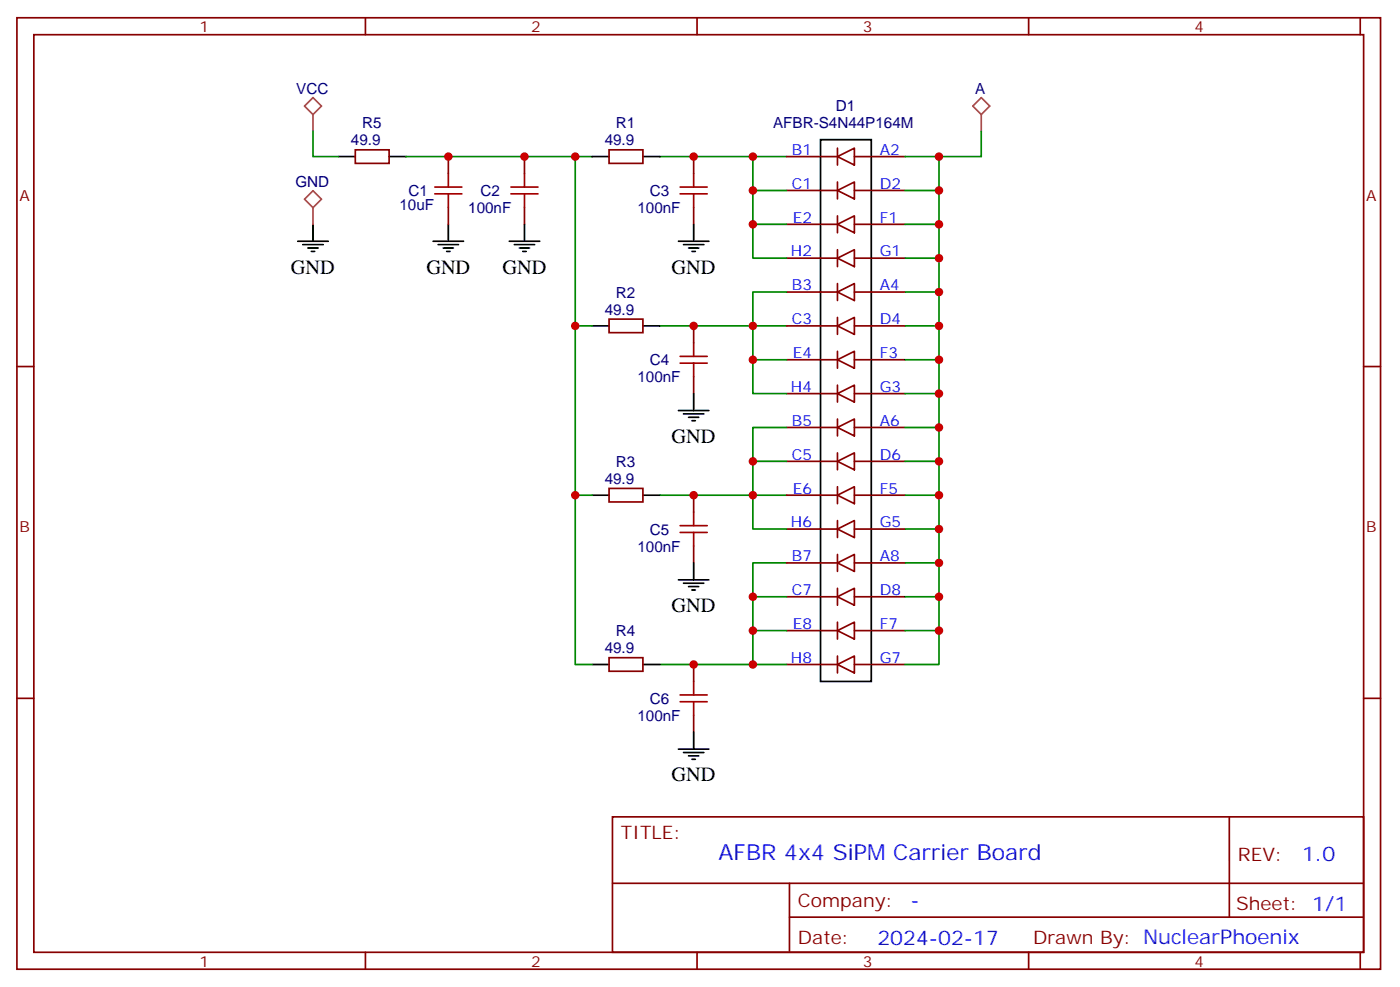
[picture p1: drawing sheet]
<svg xmlns="http://www.w3.org/2000/svg" width="292mm" height="206mm" viewBox="0 0 292 206" stroke-linecap="round" stroke-linejoin="round" font-family="sans-serif">
<g fill="none" stroke="#870000" stroke-width=".35">
<path d="M3.5 3.7h284.4v198.3h-284.4zM7.1 7.2h277.2v191.2h-277.2zM76.2 3.7v3.5M145.3 3.7v3.5M214.5 3.7v3.5M283.6 3.7v3.5M74.1 31.2h7v2.8h-7zM93.5 32.6v3.6M109.4 32.6v3.6M127 31.2h7.1v2.8h-7.1zM144.6 32.6v3.6M164 32.6h10.6"/>
<path d="M164 39.7h10.6M174.6 32.6l3.6-1.7v3.5zM174.6 39.7l3.6-1.8v3.6zM174.6 30.9v3.5M174.6 37.9v3.6M178.2 32.6h10.5M178.2 39.7h10.5M93.5 43.2v3.5M109.4 43.2v3.5M144.6 43.2v3.5M164 46.7h10.6M164 53.8h10.6"/>
<path d="M174.6 46.7l3.6-1.7v3.5zM174.6 53.8l3.6-1.8v3.6zM174.6 45v3.5M174.6 52v3.6M174.6 59.1v3.5M178.2 46.7h10.5M178.2 53.8h10.5M3.5 76.4h3.6M127 66.5h7.1v2.8h-7.1zM144.6 67.9v3.5M144.6 78.5v3.5M164 60.9h10.6"/>
<path d="M164 67.9h10.6M164 75h10.6M174.6 60.9l3.6-1.8v3.5zM174.6 67.9l3.6-1.8v3.6zM174.6 75l3.6-1.8v3.5zM174.6 66.1v3.6M174.6 73.2v3.5M178.2 60.9h10.5M178.2 67.9h10.5M178.2 75h10.5M284.3 76.4h3.6M164 82h10.6"/>
<path d="M164 89.1h10.6M164 96.1h10.6M174.6 82l3.6-1.7v3.5zM174.6 89.1l3.6-1.8v3.5zM174.6 96.1l3.6-1.7v3.5zM174.6 80.3v3.5M174.6 87.3v3.5M174.6 94.4v3.5M178.2 82h10.5M178.2 89.1h10.5M178.2 96.1h10.5M127 101.8h7.1v2.8h-7.1z"/>
<path d="M144.6 103.2v3.5M144.6 113.8v3.5M164 103.2h10.6M164 110.2h10.6M164 117.3h10.6M174.6 103.2l3.6-1.8v3.6zM174.6 110.2l3.6-1.7v3.5zM174.6 117.3l3.6-1.8v3.6zM174.6 101.4v3.6M174.6 108.5v3.5M174.6 115.5v3.6M178.2 103.2h10.5"/>
<path d="M178.2 110.2h10.5M178.2 117.3h10.5M127 137.1h7.1v2.8h-7.1zM144.6 138.5v3.5M164 124.4h10.6M164 131.4h10.6M164 138.5h10.6M174.6 124.4l3.6-1.8v3.5zM174.6 131.4l3.6-1.8v3.6zM174.6 138.5l3.6-1.8v3.5zM174.6 122.6v3.5M174.6 129.6v3.6"/>
<path d="M174.6 136.7v3.5M178.2 124.4h10.5M178.2 131.4h10.5M178.2 138.5h10.5M3.5 145.5h3.6M144.6 149v3.6M284.3 145.5h3.6M127.7 170.2h156.6v28.2h-156.6zM256.3 170.2v20.9M76.2 198.4v3.6M127.7 184.1h156.5M145.3 198.4v3.6"/>
<path d="M164.6 191.1h119.6M164.6 184.1v14.1M214.5 198.4v3.6M283.6 198.4v3.6"/>
</g>
<g fill="none" stroke="#008700" stroke-width=".35">
<path d="M65.3 27.3v5.3h5.3M84.7 32.6h38.8M119.9 32.6v35.3h3.6M137.6 32.6h26.4M157 32.6v7.1h7M157 39.7v7h7M188.7 32.6h7.1v105.9h-7.1M188.7 39.7h7.1M204.6 27.3v5.3h-8.8M157 46.7v7.1h7M188.7 53.8h7.1M188.7 46.7h7.1"/>
<path d="M119.9 67.9v35.3h3.6M137.6 67.9h26.4M157 75v7h7M164 60.9h-7v14.1h7M188.7 67.9h7.1M188.7 75h7.1M188.7 60.9h7.1M157 96.1h7M164 89.1h-7v21.1h7M188.7 96.1h7.1M188.7 89.1h7.1M188.7 82h7.1"/>
<path d="M119.9 103.2v35.3h3.6M137.6 103.2h26.4M164 117.3h-7v21.2h-19.4M188.7 103.2h7.1M188.7 117.3h7.1M188.7 110.2h7.1M157 131.4h7M157 124.4h7M157 138.5h7M188.7 131.4h7.1M188.7 124.4h7.1"/>
</g>
<g fill="none" stroke="#000" stroke-width=".35">
<path d="M70.6 32.6h3.5M81.1 32.6h3.6M123.5 32.6h3.5M134.1 32.6h3.5M171.1 29.1h10.6v112.9h-10.6zM62.1 50.3h6.3M63.1 51h4.3M64.2 51.7h2.1M64.9 52.4h.7M65.3 46.7v3.6M90.3 50.3h6.4M91.4 51h4.2"/>
<path d="M92.4 51.7h2.1M93.1 52.4h.7M93.5 46.7v3.6M106.2 50.3h6.3M107.2 51h4.3M108.3 51.7h2.1M109 52.4h.7M109.4 46.7v3.6M141.5 50.3h6.3M142.5 51h4.3M143.6 51.7h2.1M144.3 52.4h.7"/>
<path d="M144.6 46.7v3.6M123.5 67.9h3.5M134.1 67.9h3.5M141.5 85.5h6.3M142.5 86.3h4.3M143.6 87h2.1M144.3 87.7h.7M144.6 82v3.5M123.5 103.2h3.5M134.1 103.2h3.5M144.6 117.3v3.5M123.5 138.5h3.5"/>
<path d="M134.1 138.5h3.5M141.5 120.8h6.3M142.5 121.5h4.3M143.6 122.2h2.1M144.3 122.9h.7M141.5 156.1h6.3M142.5 156.8h4.3M143.6 157.5h2.1M144.3 158.2h.7M144.6 152.6v3.5"/>
</g>
<path d="M63.5 22.1l1.8-1.8 1.7 1.8-1.7 1.8zM65.3 23.9v3.4M202.8 22.1l1.8-1.8 1.8 1.8-1.8 1.8zM204.6 23.9v3.4M63.5 41.5l1.8-1.8 1.7 1.8-1.7 1.8zM65.3 43.3v3.4" fill="none" stroke="#a64a4a" stroke-width=".35"/>
<g fill="none" stroke="#a10000" stroke-width=".35">
<path d="M90.7 39h5.6M93.5 36.2v2.8M106.5 39h5.7M109.4 36.2v2.8M141.8 39h5.7M144.6 36.2v2.8M90.7 40.4h5.6M93.5 40.4v2.8M106.5 40.4h5.7M109.4 40.4v2.8M141.8 40.4h5.7M144.6 40.4v2.8"/>
<path d="M141.8 75.7h5.7M141.8 74.3h5.7M144.6 71.4v2.9M144.6 75.7v2.8M141.8 110.9h5.7M141.8 109.5h5.7M144.6 106.7v2.8M144.6 110.9v2.9M141.8 146.2h5.7M141.8 144.8h5.7M144.6 142v2.8M144.6 146.2v2.8"/>
</g>
<g fill="#c00">
<circle cx="195.8" cy="131.4" r=".88"/>
<circle cx="195.8" cy="124.4" r=".88"/>
<circle cx="195.8" cy="117.3" r=".88"/>
<circle cx="195.8" cy="110.2" r=".88"/>
<circle cx="195.8" cy="103.2" r=".88"/>
<circle cx="195.8" cy="96.1" r=".88"/>
<circle cx="195.8" cy="89.1" r=".88"/>
<circle cx="195.8" cy="82" r=".88"/>
<circle cx="195.8" cy="75" r=".88"/>
<circle cx="195.8" cy="67.9" r=".88"/>
<circle cx="195.8" cy="60.9" r=".88"/>
<circle cx="195.8" cy="53.8" r=".88"/>
<circle cx="195.8" cy="46.7" r=".88"/>
<circle cx="195.8" cy="39.7" r=".88"/>
<circle cx="195.8" cy="32.6" r=".88"/>
<circle cx="157" cy="32.6" r=".88"/>
<circle cx="157" cy="39.7" r=".88"/>
<circle cx="157" cy="46.7" r=".88"/>
<circle cx="157" cy="67.9" r=".88"/>
<circle cx="157" cy="75" r=".88"/>
<circle cx="157" cy="103.2" r=".88"/>
<circle cx="157" cy="96.1" r=".88"/>
<circle cx="157" cy="124.4" r=".88"/>
<circle cx="157" cy="131.4" r=".88"/>
<circle cx="157" cy="138.5" r=".88"/>
<circle cx="93.5" cy="32.6" r=".88"/>
<circle cx="109.4" cy="32.6" r=".88"/>
<circle cx="144.6" cy="32.6" r=".88"/>
<circle cx="144.6" cy="67.9" r=".88"/>
<circle cx="144.6" cy="103.2" r=".88"/>
<circle cx="144.6" cy="138.5" r=".88"/>
<circle cx="119.9" cy="32.6" r=".88"/>
<circle cx="119.9" cy="67.9" r=".88"/>
<circle cx="119.9" cy="103.2" r=".88"/>
</g>
<text font-size="4.6" fill="#00f" x="149.8" y="179.2">AFBR 4x4 SiPM Carrier Board</text>
<g font-size="4.2">
<text x="60.7" y="57">GND</text>
<text x="88.9" y="57">GND</text>
<text x="104.8" y="57">GND</text>
<text x="140.1" y="57">GND</text>
<text x="140.1" y="92.3">GND</text>
<text x="140.1" y="127.6">GND</text>
<text x="140.1" y="162.8">GND</text>
</g>
<g font-size="4.2" fill="#00f">
<text x="271.5" y="179.5">1.0</text>
<text x="189.9" y="189">-</text>
<text x="183" y="196.8">2024-02-17</text>
</g>
<g font-size="3.9" fill="#800">
<text x="129.5" y="174.8">TITLE:</text>
<text x="258.1" y="179.5">REV:</text>
<text x="166.4" y="189">Company:</text>
<text x="257.7" y="189.6">Sheet: 1/1</text>
<text x="166.4" y="196.7">Date:</text>
<text x="215.4" y="196.8">Drawn By: NuclearPhoenix</text>
</g>
<g font-size="3.2" fill="#800">
<text x="41.6" y="6.7">1</text>
<text x="110.8" y="6.7">2</text>
<text x="179.9" y="6.7">3</text>
<text x="249.1" y="6.7">4</text>
<text x="4.1" y="41.8">A</text>
<text x="284.9" y="41.8">A</text>
<text x="4.1" y="110.9">B</text>
<text x="284.9" y="110.9">B</text>
<text x="41.6" y="201.4">1</text>
<text x="110.8" y="201.4">2</text>
<text x="179.9" y="201.4">3</text>
<text x="249.1" y="201.4">4</text>
</g>
<g font-size="3.2" fill="#000080">
<text x="61.8" y="19.7">VCC</text>
<text x="174.3" y="23.2">D1</text>
<text x="203.4" y="19.7">A</text>
<text x="75.5" y="26.8">R5</text>
<text x="128.4" y="26.8">R1</text>
<text x="161.2" y="26.8">AFBR-S4N44P164M</text>
<text x="73.2" y="30.3">49.9</text>
<text x="126.1" y="30.3">49.9</text>
<text x="61.6" y="39.1">GND</text>
<text x="85.2" y="40.8">C1</text>
<text x="100.2" y="40.9">C2</text>
<text x="135.5" y="40.9">C3</text>
<text x="83.3" y="43.7">10uF</text>
<text x="97.6" y="44.4">100nF</text>
<text x="132.9" y="44.4">100nF</text>
<text x="126.1" y="65.6">49.9</text>
<text x="128.4" y="62">R2</text>
<text x="135.5" y="76.1">C4</text>
<text x="132.9" y="79.7">100nF</text>
<text x="126.1" y="100.8">49.9</text>
<text x="128.4" y="97.3">R3</text>
<text x="135.5" y="111.4">C5</text>
<text x="132.9" y="114.9">100nF</text>
<text x="126.1" y="136.1">49.9</text>
<text x="128.4" y="132.6">R4</text>
<text x="135.5" y="146.7">C6</text>
<text x="132.9" y="150.2">100nF</text>
</g>
<g font-size="3.2" fill="#00f">
<text x="165.1" y="32.3">B1</text>
<text x="183.4" y="32.3">A2</text>
<text x="165.1" y="39.3">C1</text>
<text x="183.4" y="39.3">D2</text>
<text x="165.3" y="46.4">E2</text>
<text x="183.4" y="46.4">F1</text>
<text x="164.9" y="53.4">H2</text>
<text x="183.4" y="53.4">G1</text>
<text x="165.1" y="60.5">B3</text>
<text x="183.4" y="60.5">A4</text>
<text x="165.1" y="67.6">C3</text>
<text x="183.4" y="67.6">D4</text>
<text x="165.3" y="74.6">E4</text>
<text x="183.4" y="74.6">F3</text>
<text x="164.9" y="81.7">H4</text>
<text x="183.4" y="81.7">G3</text>
<text x="165.1" y="88.7">B5</text>
<text x="183.4" y="88.7">A6</text>
<text x="165.1" y="95.8">C5</text>
<text x="183.4" y="95.8">D6</text>
<text x="165.3" y="102.8">E6</text>
<text x="183.4" y="102.8">F5</text>
<text x="164.9" y="109.9">H6</text>
<text x="183.4" y="109.9">G5</text>
<text x="165.1" y="116.9">B7</text>
<text x="183.4" y="116.9">A8</text>
<text x="165.1" y="124">C7</text>
<text x="183.4" y="124">D8</text>
<text x="165.3" y="131.1">E8</text>
<text x="183.4" y="131.1">F7</text>
<text x="164.9" y="138.1">H8</text>
<text x="183.4" y="138.1">G7</text>
</g>
</svg>
